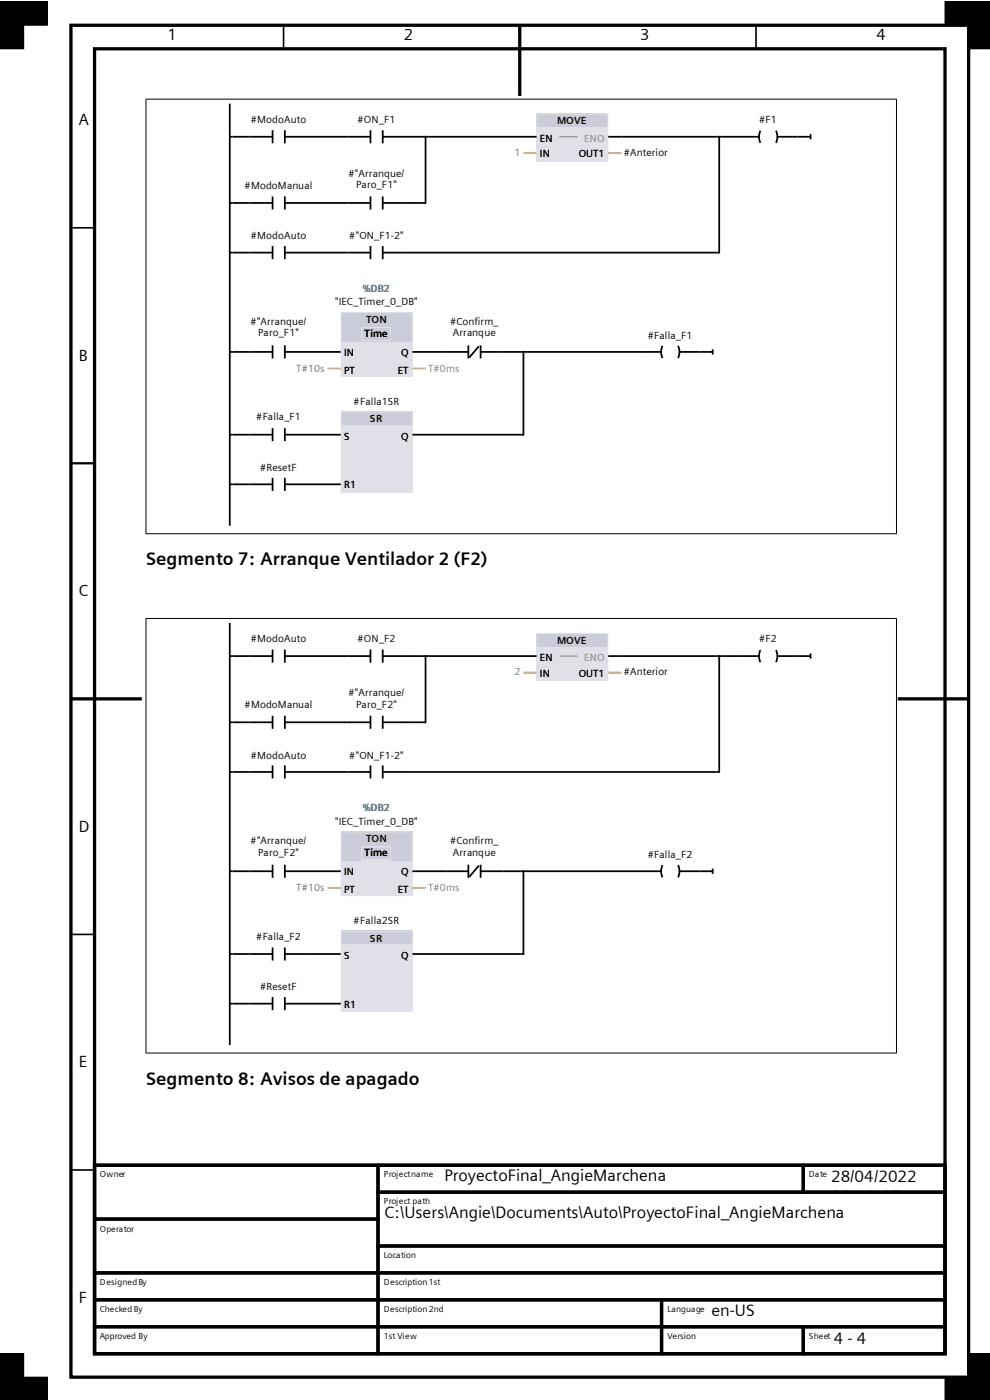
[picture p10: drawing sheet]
<svg xmlns="http://www.w3.org/2000/svg" width="210mm" height="297mm" viewBox="0 0 210 297" stroke-linecap="round" stroke-linejoin="round" font-family="sans-serif">
<path d="M60.2 5.4v5M160.4 5.4v5M15 48.3h5.1M15 98.3h5.1M15 198.2h5.1M15 248.2h5.1" fill="none" stroke="#000" stroke-width=".35"/>
<g fill="none" stroke="#000" stroke-width=".7" stroke-linecap="butt">
<path d="M15 5.4h190.5v286.8h-190.5zM20.1 10.4h180.4v276.8h-180.4zM110.3 5.4v14.9M15 148.3h15.1M190.4 148.3h15.1M20.1 247.2h60.1v11.4h-60.1zM20.1 258.6h60.1v11.4h-60.1zM20.1 247.2h180.4v40h-180.4zM80.2 247.2h90.2v5.7h-90.2zM80.2 252.9h120.3v11.4h-120.3zM170.4 247.2h30.1v5.7h-30.1zM20.1 270h60.1v5.8h-60.1z"/>
<path d="M20.1 275.8h60.1v5.7h-60.1zM80.2 264.3h120.3v5.7h-120.3zM80.2 270h120.3v5.8h-120.3zM80.2 275.8h60.1v5.7h-60.1zM140.3 275.8h60.2v5.7h-60.2zM20.1 281.5h60.1v5.7h-60.1zM80.2 281.5h60.1v5.7h-60.1zM140.3 281.5h30.1v5.7h-30.1zM170.4 281.5h30.1v5.7h-30.1z"/>
</g>
<path d="M0 .4h10v5h-10zM0 .4h5v10h-5zM200.5 .4h5v5h-5zM205.5 .4v10h4.6M205.5 .4h.1M205.5 .4h4.6M5 296.9v-9.7h-5v9.7v-4.7h10v4.7M210.1 292.2h-9.6v4.7M210.1 287.2h-4.6v9.7" fill="none" stroke="#000" stroke-width=".21"/>
<g fill="#000">
<path d="M0 .4h10v5h-10z" fill-rule="evenodd"/>
<path d="M0 .4h5v10h-5z" fill-rule="evenodd"/>
<path d="M200.5 .4h5v5h-5z" fill-rule="evenodd"/>
<path d="M205.5 .4h4.6v10h-4.6z" fill-rule="evenodd"/>
<path d="M0 292.2h10v4.7h-10z" fill-rule="evenodd"/>
<path d="M0 287.2h5v9.7h-5z" fill-rule="evenodd"/>
<path d="M200.5 292.2h9.6v4.7h-9.6z" fill-rule="evenodd"/>
<path d="M205.5 287.2h4.6v9.7h-4.6z" fill-rule="evenodd"/>
</g>
<g fill="none" stroke="#000" stroke-width=".37">
<path d="M48.7 29h.6M48.7 22v89.5M52.9 29h4.9M57.8 27.6v2.8M60.4 29h4.9M60.4 27.6v2.8M73.7 29h4.9M78.6 27.6v2.8M81.2 29h4.9M81.2 27.6v2.8M89.7 29h1.1M90.3 28.8v14.4"/>
<path d="M48.7 43.1h.6M48.7 53.6h.6M89.7 43.1h.6M48.7 74.7h.6M48.7 92.2h.6M48.7 102.8h.6"/>
</g>
<path d="M113.8 24.1h15.2v10.2h-15.2z" fill-rule="evenodd" fill="#dfe0e8"/>
<path d="M113.8 24.1h15.2v2.8h-15.2z" fill-rule="evenodd" fill="#caccd9"/>
<path d="M118.6 29h3.9" fill="none" stroke="#808080" stroke-width=".21"/>
<path d="M113.9 24.2h15v10h-15z" fill="none" stroke="#dfe0e8" stroke-width=".21"/>
<g fill="none" stroke="#000" stroke-width=".37">
<path d="M152 29h1.1M152.6 28.8v25M156.7 29h4.3M161.3 27.7l-.3 1.3 .3 1.3M164.6 27.7l.3 1.3-.3 1.3M164.9 29h4.3M52.9 53.6h4.9M52.9 43.1h4.9M57.8 41.7v2.7M57.8 52.2v2.8M60.4 53.6h4.9M60.4 43.1h4.9"/>
<path d="M60.4 41.7v2.7M60.4 52.2v2.8M73.7 53.6h4.9M73.7 43.1h4.9M78.6 41.7v2.7M78.6 52.2v2.8M81.2 53.6h4.9M81.2 43.1h4.9M81.2 41.7v2.7M81.2 52.2v2.8M152 53.6h.6M52.9 74.7h4.9"/>
<path d="M57.8 73.3v2.7M60.4 73.3v2.7M60.4 74.7h4.9"/>
</g>
<path d="M72.3 66.3h15.2v13.6h-15.2z" fill-rule="evenodd" fill="#dfe0e8"/>
<path d="M72.3 66.3h15.2v6.2h-15.2z" fill-rule="evenodd" fill="#caccd9"/>
<path d="M72.4 66.3h15v13.5h-15zM76.7 69.5h6.2v2.8h-6.2z" fill="none" stroke="#dfe0e8" stroke-width=".21"/>
<g fill="none" stroke="#000" stroke-width=".37">
<path d="M94.4 74.7h5M99.4 73.3v2.7M101.6 73.5l-2.1 2.4M102 74.7h4.9M102 73.3v2.7M110.5 74.7h1.1M111 74.5v17.9M136 74.7h4.2M140.5 73.4l-.3 1.3 .3 1.3M143.8 73.4l.3 1.3-.3 1.3M144.1 74.7h4.3M52.9 92.2h4.9"/>
<path d="M57.8 90.8v2.8M60.4 92.2h4.9M60.4 90.8v2.8M110.5 92.2h.5"/>
</g>
<path d="M72.3 87.3h15.2v17.2h-15.2z" fill-rule="evenodd" fill="#dfe0e8"/>
<path d="M72.3 87.3h15.2v2.8h-15.2z" fill-rule="evenodd" fill="#caccd9"/>
<path d="M76.7 69.5h6.2v2.8h-6.2zM72.4 87.4h15v17h-15z" fill="none" stroke="#dfe0e8" stroke-width=".21"/>
<g fill="none" stroke="#000" stroke-width=".37">
<path d="M49.3 29h3.6M65.3 29h8.4M86.1 29h3.6M90.8 29h23M129 29h23M153.1 29h3.6M169.2 29h2.8M172 28.5v1.1M49.3 43.1h3.6M49.3 53.6h3.6M65.3 43.1h8.4M65.3 53.6h8.4"/>
<path d="M86.1 43.1h3.6M86.1 53.6h65.9M49.3 74.7h3.6M65.3 74.7h7M87.5 74.7h6.9M106.9 74.7h3.6M111.6 74.7h24.4M148.4 74.7h2.8M151.2 74.1v1.1M49.3 92.2h3.6M65.3 92.2h7M87.5 92.2h23"/>
<path d="M49.3 102.8h8.5M57.8 101.4v2.7M60.4 102.8h11.9M60.4 101.4v2.7"/>
</g>
<path d="M111 32.5h2.8M129 32.5h2.8M69.5 78.2h2.8M87.5 78.2h2.8" fill="none" stroke="#ffa400" stroke-width=".37"/>
<path d="M30.9 21h159.3M31 21v92.3M190.2 21v92.3M30.9 113.2h159.3" fill="none" stroke="#000" stroke-width=".21"/>
<g fill="none" stroke="#000" stroke-width=".37">
<path d="M48.7 139.2h.6M48.7 132.2v89.5M52.9 139.2h4.9M57.8 137.8v2.8M60.4 139.2h4.9M60.4 137.8v2.8M73.7 139.2h4.9M78.6 137.8v2.8M81.2 139.2h4.9M81.2 137.8v2.8M89.7 139.2h1.1M90.3 139v14.4"/>
<path d="M48.7 153.2h.6M89.7 153.2h.6M48.7 163.8h.6M48.7 184.8h.6M48.7 202.4h.6M48.7 212.9h.6"/>
</g>
<path d="M113.8 134.3h15.2v10.2h-15.2z" fill-rule="evenodd" fill="#dfe0e8"/>
<path d="M113.8 134.3h15.2v2.8h-15.2z" fill-rule="evenodd" fill="#caccd9"/>
<path d="M118.6 139.2h3.9" fill="none" stroke="#808080" stroke-width=".21"/>
<path d="M113.9 134.4h15v10h-15z" fill="none" stroke="#dfe0e8" stroke-width=".21"/>
<g fill="none" stroke="#000" stroke-width=".37">
<path d="M152 139.2h1.1M152.6 139v25M156.7 139.2h4.3M161.3 137.9l-.3 1.3 .3 1.3M164.6 137.9l.3 1.3-.3 1.3M164.9 139.2h4.3M52.9 153.2h4.9M57.8 151.8v2.8M60.4 153.2h4.9M60.4 151.8v2.8M73.7 153.2h4.9M78.6 151.8v2.8"/>
<path d="M81.2 153.2h4.9M81.2 151.8v2.8M52.9 163.8h4.9M57.8 162.4v2.8M60.4 163.8h4.9M60.4 162.4v2.8M73.7 163.8h4.9M78.6 162.4v2.8M81.2 163.8h4.9M81.2 162.4v2.8M152 163.8h.6M52.9 184.8h4.9"/>
<path d="M57.8 183.5v2.7M60.4 183.5v2.7M60.4 184.8h4.9"/>
</g>
<path d="M72.3 176.4h15.2v13.7h-15.2z" fill-rule="evenodd" fill="#dfe0e8"/>
<path d="M72.3 176.4h15.2v6.3h-15.2z" fill-rule="evenodd" fill="#caccd9"/>
<path d="M72.4 176.5h15v13.5h-15zM76.7 179.7h6.2v2.7h-6.2z" fill="none" stroke="#dfe0e8" stroke-width=".21"/>
<g fill="none" stroke="#000" stroke-width=".37">
<path d="M94.4 184.8h5M99.4 183.5v2.7M101.6 183.6l-2.1 2.4M102 184.8h4.9M102 183.5v2.7M110.5 184.8h1.1M111 184.7v17.9M136 184.8h4.2M140.5 183.5l-.3 1.3 .3 1.3M143.8 183.5l.3 1.3-.3 1.3M144.1 184.8h4.3M52.9 202.4h4.9"/>
<path d="M57.8 201v2.8M60.4 202.4h4.9M60.4 201v2.8M110.5 202.4h.5"/>
</g>
<path d="M72.3 197.5h15.2v17.2h-15.2z" fill-rule="evenodd" fill="#dfe0e8"/>
<path d="M72.3 197.5h15.2v2.8h-15.2z" fill-rule="evenodd" fill="#caccd9"/>
<path d="M76.7 179.7h6.2v2.7h-6.2zM72.4 197.6h15v17h-15z" fill="none" stroke="#dfe0e8" stroke-width=".21"/>
<g fill="none" stroke="#000" stroke-width=".37">
<path d="M49.3 139.2h3.6M65.3 139.2h8.4M86.1 139.2h3.6M90.8 139.2h23M129 139.2h23M153.1 139.2h3.6M169.2 139.2h2.8M172 138.6v1.1M49.3 153.2h3.6M65.3 153.2h8.4M86.1 153.2h3.6M49.3 163.8h3.6"/>
<path d="M65.3 163.8h8.4M86.1 163.8h65.9M49.3 184.8h3.6M65.3 184.8h7M87.5 184.8h6.9M106.9 184.8h3.6M111.6 184.8h24.4M148.4 184.8h2.8M151.2 184.3v1.1M49.3 212.9h8.5M49.3 202.4h3.6M57.8 211.5v2.8"/>
<path d="M60.4 212.9h11.9M60.4 211.5v2.8M65.3 202.4h7M87.5 202.4h23"/>
</g>
<path d="M111 142.7h2.8M129 142.7h2.8M69.5 188.3h2.8M87.5 188.3h2.8" fill="none" stroke="#ffa400" stroke-width=".37"/>
<path d="M30.9 131.2h159.3M31 131.2v92.3M190.2 131.2v92.3M30.9 223.4h159.3" fill="none" stroke="#000" stroke-width=".21"/>
<g font-size="3.9">
<text x="31" y="119.9">Segmento 7: Arranque Ventilador 2 (F2)</text>
<text x="31" y="230.1">Segmento 8: Avisos de apagado</text>
</g>
<g font-size="3.5">
<text x="94.3" y="250.5">ProyectoFinal_AngieMarchena</text>
<text x="176.3" y="250.8">28/04/2022</text>
<text x="176.3" y="255">23:10:45</text>
<text x="81.5" y="258.4">C:\Users\Angie\Documents\Auto\ProyectoFinal_AngieMarchena</text>
<text x="150.9" y="279.1">en-US</text>
<text x="176.9" y="285.2">4 - 4</text>
</g>
<g font-size="3.4">
<text x="35.6" y="8.6">1</text>
<text x="85.7" y="8.6">2</text>
<text x="135.8" y="8.6">3</text>
<text x="185.9" y="8.6">4</text>
<text x="16.7" y="26.5">A</text>
<text x="16.7" y="76.5">B</text>
<text x="16.7" y="126.5">C</text>
<text x="16.7" y="176.4">D</text>
<text x="16.7" y="226.4">E</text>
<text x="16.7" y="276.4">F</text>
</g>
<g font-size="2.2">
<text x="53.2" y="26">#ModoAuto</text>
<text x="75.9" y="26">#ON_F1</text>
<text x="118.2" y="26.4">MOVE</text>
<text x="161" y="26">#F1</text>
<text x="114.5" y="30.1">EN</text>
<text x="114.5" y="33.4">IN</text>
<text x="122.8" y="33.4">OUT1</text>
<text x="132.3" y="33">#Anterior</text>
<text x="51.9" y="40">#ModoManual</text>
<text x="73.9" y="37.5">#&quot;Arranque/</text>
<text x="75.5" y="40">Paro_F1&quot;</text>
<text x="53.2" y="50.8">#ModoAuto</text>
<text x="74.1" y="50.8">#&quot;ON_F1-2&quot;</text>
<text x="71.1" y="64.8">&quot;IEC_Timer_0_DB&quot;</text>
<text x="53.2" y="68.9">#&quot;Arranque/</text>
<text x="54.8" y="71.4">Paro_F1&quot;</text>
<text x="77.3" y="71.5">Time</text>
<text x="77.7" y="68.5">TON</text>
<text x="95.5" y="68.9">#Confirm_</text>
<text x="96.1" y="71.4">Arranque</text>
<text x="137.4" y="71.8">#Falla_F1</text>
<text x="73" y="75.5">IN</text>
<text x="85.1" y="75.5">Q</text>
<text x="73" y="79.2">PT</text>
<text x="84.4" y="79.2">ET</text>
<text x="54.4" y="89.2">#Falla_F1</text>
<text x="75" y="85.8">#Falla1SR</text>
<text x="78.4" y="89.6">SR</text>
<text x="73" y="93.3">S</text>
<text x="85.1" y="93.3">Q</text>
<text x="55.2" y="99.9">#ResetF</text>
<text x="73" y="103.6">R1</text>
<text x="53.2" y="136.2">#ModoAuto</text>
<text x="75.9" y="136.2">#ON_F2</text>
<text x="118.2" y="136.5">MOVE</text>
<text x="161" y="136.2">#F2</text>
<text x="114.5" y="140.2">EN</text>
<text x="114.5" y="143.6">IN</text>
<text x="122.8" y="143.6">OUT1</text>
<text x="132.3" y="143.2">#Anterior</text>
<text x="73.9" y="147.6">#&quot;Arranque/</text>
<text x="51.9" y="150.2">#ModoManual</text>
<text x="75.5" y="150.1">Paro_F2&quot;</text>
<text x="53.2" y="160.9">#ModoAuto</text>
<text x="74.1" y="160.9">#&quot;ON_F1-2&quot;</text>
<text x="53.2" y="179.1">#&quot;Arranque/</text>
<text x="71.1" y="175">&quot;IEC_Timer_0_DB&quot;</text>
<text x="77.7" y="178.7">TON</text>
<text x="95.5" y="179.1">#Confirm_</text>
<text x="54.8" y="181.5">Paro_F2&quot;</text>
<text x="73" y="185.7">IN</text>
<text x="77.3" y="181.6">Time</text>
<text x="85.1" y="185.7">Q</text>
<text x="96.1" y="181.5">Arranque</text>
<text x="137.4" y="182">#Falla_F2</text>
<text x="73" y="189.4">PT</text>
<text x="84.4" y="189.4">ET</text>
<text x="75" y="196">#Falla2SR</text>
<text x="54.4" y="199.4">#Falla_F2</text>
<text x="73" y="203.4">S</text>
<text x="78.4" y="199.8">SR</text>
<text x="85.1" y="203.4">Q</text>
<text x="55.2" y="210.1">#ResetF</text>
<text x="73" y="213.8">R1</text>
</g>
<g font-size="2.2" fill="#3366d3">
<text x="109.2" y="33">1</text>
<text x="62.8" y="78.9">T#10s</text>
<text x="109.2" y="143.2">2</text>
<text x="62.8" y="189">T#10s</text>
</g>
<g font-size="2.2" fill="#9e9e9e">
<text x="123.9" y="30.1">ENO</text>
<text x="123.9" y="140.2">ENO</text>
</g>
<g font-size="2.2" fill="#099">
<text x="77" y="61.8">%DB2</text>
<text x="77" y="172">%DB2</text>
</g>
<g font-size="2.2" fill="#808080">
<text x="90.8" y="78.9">T#0ms</text>
<text x="90.8" y="189">T#0ms</text>
</g>
<g font-size="1.8">
<text x="21.2" y="249.7">Owner</text>
<text x="81.4" y="249.7">Project name</text>
<text x="171.6" y="249.7">Date</text>
<text x="81.4" y="255.5">Project path</text>
<text x="21.2" y="261.3">Operator</text>
<text x="81.4" y="266.9">Location</text>
<text x="21.2" y="272.7">Designed By</text>
<text x="81.4" y="272.7">Description 1st</text>
<text x="21.2" y="278.3">Checked By</text>
<text x="81.4" y="278.3">Description 2nd</text>
<text x="141.6" y="278.3">Language</text>
<text x="21.2" y="284.1">Approved By</text>
<text x="81.4" y="284.1">1st View</text>
<text x="141.6" y="284.1">Version</text>
<text x="171.6" y="284.1">Sheet</text>
</g>
</svg>
